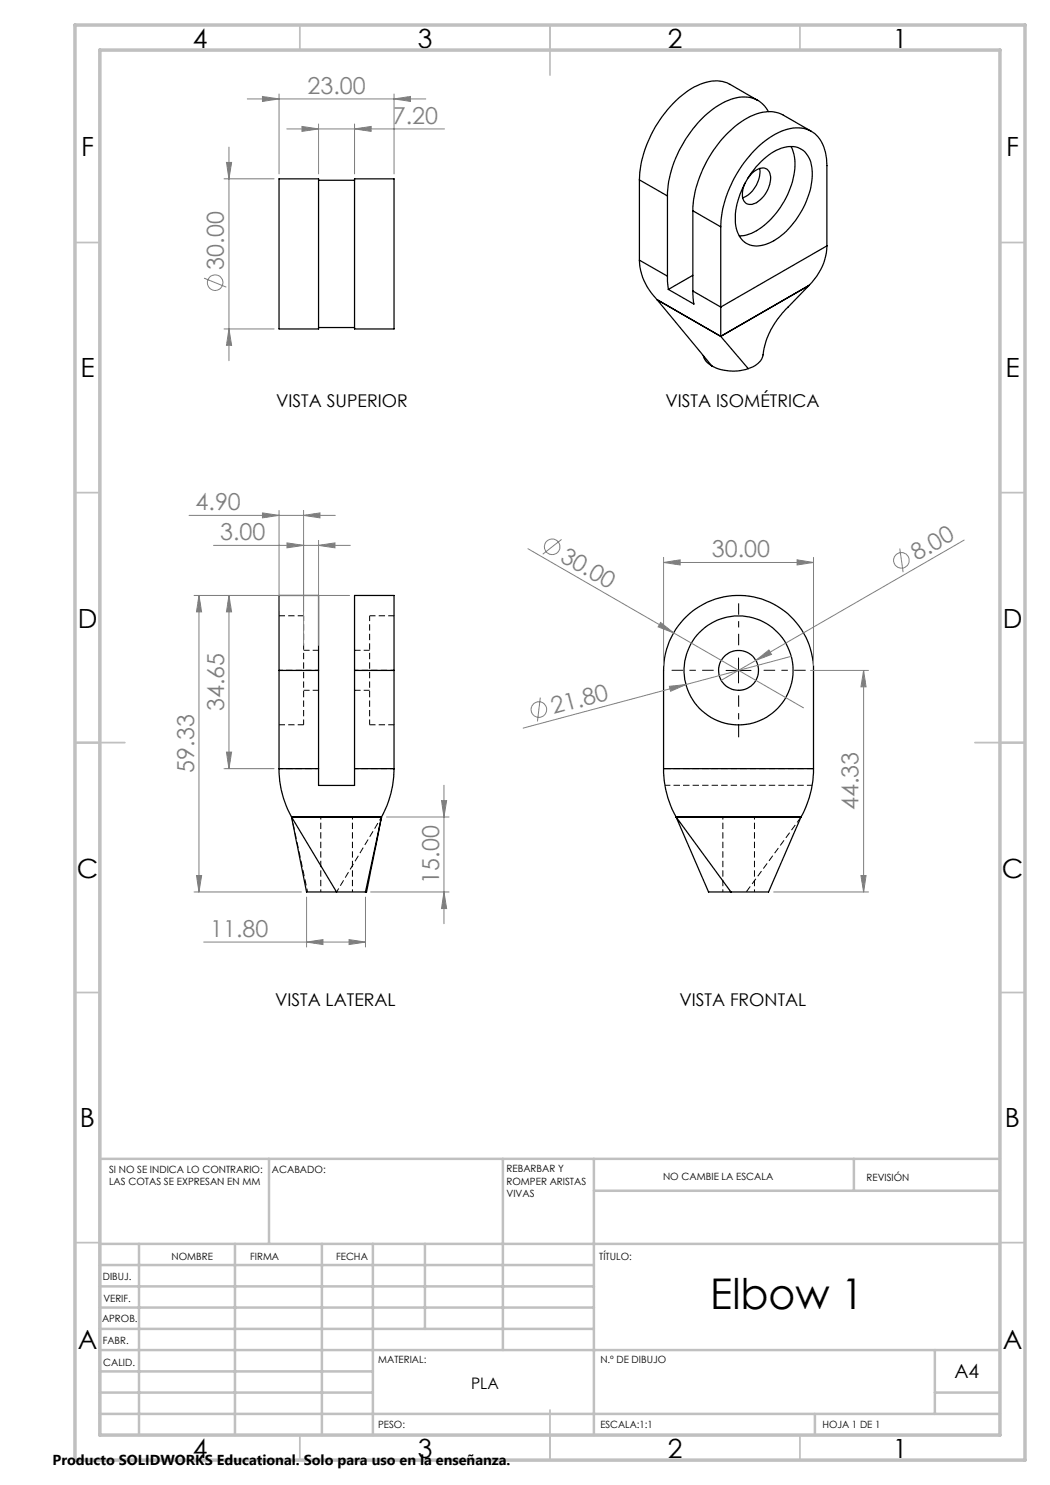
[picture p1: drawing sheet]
<svg xmlns="http://www.w3.org/2000/svg" width="210mm" height="297mm" viewBox="0 0 210 297" stroke-linecap="round" stroke-linejoin="round" font-family="sans-serif">
<path d="M63.7 134.1h-7.9M78.8 134.1h-7.9M63.7 153.7h-7.9M78.8 153.7h-7.9M67.3 178.4l9-15" fill="none" stroke="#000" stroke-width=".2" stroke-dasharray="1.3 .6" stroke-dashoffset=".5" stroke-linecap="butt"/>
<path d="M61.5 178.4l-3.2-15" fill="none" stroke="#000" stroke-width=".2" stroke-dasharray="1.3 .6" stroke-dashoffset=".6" stroke-linecap="butt"/>
<path d="M73.9 123.2v21.8M60.7 145v-21.8M162.4 157.1h-29.4" fill="none" stroke="#000" stroke-width=".2" stroke-dasharray="1.3 .6" stroke-dashoffset=".2" stroke-linecap="butt"/>
<path d="M64.2 163.4v15M70.5 178.4v-15M144.6 163.4v15M150.9 178.4v-15" fill="none" stroke="#000" stroke-width=".2" stroke-dasharray="1.3 .6" stroke-dashoffset=".8" stroke-linecap="butt"/>
<path d="M60.7 123.2h-4.9M60.7 138.1h3M63.7 130.1h-3M70.9 138.1h3M73.9 130.1h-3M78.8 123.2h-4.9M55.8 145h4.9M73.9 145h4.9" fill="none" stroke="#000" stroke-width=".2" stroke-dasharray="1.3 .6" stroke-dashoffset=".1" stroke-linecap="butt"/>
<g fill="none" stroke="#000" stroke-width=".25">
<path d="M55.8 35.8h7.9v30h-7.9zM63.7 36.1h7.2M70.9 35.8h7.9v30h-7.9zM127.9 36l5.6 3.2M127.9 36v16M133.5 39.2v16M149.6 35.6a3.8 3.8 0 0 1 3.3-2 2.11 2.11 0 0 1 1.1 2.9 5.7 5.7 0 0 1-3.6 4.4 1.78 1.78 0 0 1-1.9-2.3l.5-2M151.6 20.1l-5.6-3.2a7.5 7.5 0 0 0-7.2 .5 23.3 23.3 0 0 0-10.9 18.6M151.9 33.7a5.8 5.8 0 0 1-3.3 5.9M152.2 32.3a8.3 8.3 0 0 1 6.9-2.9 4.9 4.9 0 0 1 3.4 5.1 16.8 16.8 0 0 1-8.3 13.9 4.8 4.8 0 0 1-5.6-.3 7 7 0 0 1-1.5-5.9 18 18 0 0 1 5.1-9.9zM153.7 22.3a5.7 5.7 0 0 0-7.5-2.4 20.6 20.6 0 0 0-10.7 10.9 20.5 20.5 0 0 0-2 8.4M158.2 29.3a9.7 9.7 0 0 1 .1 7.7 16.5 16.5 0 0 1-8 9.7l-1 .3-1.5 .2"/>
<path d="M162.2 26.2l-5.5-3.2a7.2 7.2 0 0 0-7.2 .6 23.3 23.3 0 0 0-10.9 18.6M127.9 52a11.7 11.7 0 0 0 3.5 7.9M127.9 52l5.6 3.2M131.4 59.9l11 13.3M131.4 59.9l12.7 7.4M133.5 55.2l.2 2.7M133.7 57.9l5.1 2.9-.2-2.6M138.6 42.2l5.5 3.2M138.6 58.2l5.5 3.2M138.6 42.2v16M138.6 55.1l-4.9 2.8M144.1 45.4a23.3 23.3 0 0 1 10.9-18.6 7.1 7.1 0 0 1 8-.1 8.2 8.2 0 0 1 2.4 6.4v16.1"/>
<path d="M144.1 45.4v16M161.8 57.1l-4.2 4.4a16.6 16.6 0 0 0-5.1 10 4.1 4.1 0 0 1-2.9 2.2M161.8 57.1l-17.7 10.2M165.4 49.2a11.5 11.5 0 0 1-3.6 7.9M165.4 49.2l-21.3 12.2M63.7 65.5h7.2M140.7 71.1a3.2 3.2 0 0 0 1.7 2.1M142.4 73.2a9.4 9.4 0 0 0 7.2 .5M144.1 61.4v5.9M144.1 67.3l5.5 6.4M55.8 134.1v-15h7.9v15M55.8 134.1h7.9"/>
<path d="M55.8 134.1v19.6M63.7 134.1v19.6M70.9 134.1v-15h7.9v15M70.9 134.1h7.9M70.9 134.1v19.6M78.8 134.1v19.6M55.8 153.7a20 20 0 0 0 2.5 9.7M55.8 153.7h7.9M63.7 153.7v3.4h7.2v-3.4M70.9 153.7h7.9M78.8 153.7a20 20 0 0 1-2.5 9.7M132.7 153.7v-19.6a15 15 0 0 1 15-15 15 15 0 0 1 15 15v19.6"/>
<path d="M132.7 153.7a20 20 0 0 0 2.5 9.7M132.7 153.7h30M162.7 153.7a20 20 0 0 1-2.5 9.7M58.3 163.4l3 15h6M58.3 163.4l9 15M58.3 163.4h18M67.3 178.4h5.8M76.3 163.4l-3 15h-.2M76.3 163.4l-3.2 15M135.2 163.4l6.5 15h4.5M135.2 163.4h25M135.2 163.4l11 15"/>
<path d="M160.2 163.4l-6.5 15h-7.5"/>
<circle cx="147.7" cy="134.1" r="4"/>
<circle cx="147.7" cy="134.1" r="10.9"/>
</g>
<path d="M162.7 153.7h-30M149.2 178.4l11-15" fill="none" stroke="#000" stroke-width=".2" stroke-dasharray="1.3 .6" stroke-dashoffset="-.1" stroke-linecap="butt"/>
<g fill="none" stroke="#808080" stroke-width=".2">
<path d="M49.5 19.8h35.7M52.5 19.3l3.3 .5-3.3 .5zM55.8 18.8v16M78.8 19.8l3.3-.5v1zM78.8 18.8v16M44.8 35.8h10M45.3 32.5h1l-.5 3.3zM45.8 29.4v42.7M57.4 25.8h31.5M60.4 25.3l3.3 .5-3.3 .5zM63.7 24.8v10M70.9 25.8l3.3-.5v1z"/>
<path d="M70.9 24.8v10M40.8 55.6l4.5 1.8M44.8 65.8h10M45.8 65.8l.5 3.3h-1zM37.8 103.1h29.3M38.8 119.1h31.1M39.8 119.1v59.3M39.8 119.1l.5 3.3h-1zM42.7 109.1h27.4M45.8 119.1v34.6M45.8 119.1l.5 3.3h-1zM52.5 102.6l3.3 .5-3.3 .5z"/>
<path d="M55.8 102.1v20.1M57.4 108.6l3.3 .5-3.3 .5zM60.7 103.1l3.3-.5v1zM60.7 102.1v27M63.7 109.1l3.3-.5v1zM63.7 108.1v21M105.6 109.7l55.1 31.9M112.3 107.9l-3.8 2.9M132.7 112.5l3.3-.5v1zM132.7 111.5v21.6M132.7 112.5h30M159.4 112l3.3 .5-3.3 .5z"/>
<path d="M162.7 111.5v21.6M180 109.7l.6 4.7M192.8 108l-41.6 24.1M108.1 139.5l-.6 4.8M132.1 124.5l2.6 2.1-3.1-1.2zM133.9 137.3l3.3-.4-3.1 1.4zM151.2 132.1l2.6-2.1 .5 .9zM151.2 132.1l-6.9 4M158.3 131.3l-53.7 14.3M162.1 134.1h11.6M172.7 134.1l.5 3.3h-1zM172.7 134.1v44.3"/>
<path d="M44.8 153.7h10M45.3 150.4h1l-.5 3.3zM88.8 157.1v27.6M38.8 178.4h21.5M39.3 175.1h1l-.5 3.3zM61.3 179.4v10M73.1 179.4v10M74.1 178.4h15.7M77.3 163.4h12.5M88.3 160.1h1l-.5 3.3zM88.8 178.4l.5 3.3h-1zM154.7 178.4h19"/>
<path d="M172.2 175.1h1l-.5 3.3zM40.7 188.4h32.4M61.3 188.4l3.3-.5v1zM69.8 187.9l3.3 .5-3.3 .5z"/>
<circle cx="43" cy="56.5" r="1.55"/>
<circle cx="110.4" cy="109.4" r="1.55"/>
<circle cx="180.3" cy="112.1" r="1.55"/>
<circle cx="107.8" cy="141.9" r="1.56"/>
</g>
<path d="M142.7 134.1h-8.4M147.7 129.1v-8.4M147.7 139.1v8.4M152.7 134.1h8.4" fill="none" stroke="#000" stroke-width=".2" stroke-dasharray="15.2 1.3 1.3 1.3" stroke-dashoffset="12.9" stroke-linecap="butt"/>
<path d="M145.2 134.1h5M147.7 131.6v5" fill="none" stroke="#000" stroke-width=".2"/>
<g fill="none" stroke="#c0c0c0" stroke-width=".35">
<path d="M60 5v5M110 5v10M160 5v5M15 48.5h5M200 48.5h5M15 98.5h5M200 98.5h5M15 148.5h10M195 148.5h10M15 198.5h5M200 198.5h5M15 248.5h5"/>
<path d="M200 248.5h5M60 287v5M110 282v10M160 287v5"/>
</g>
<g fill="none" stroke="#c0c0c0" stroke-width=".5">
<path d="M53.8 231.8v17M100.6 231.8v38.2M118.8 231.8v55.2M118.8 238.2h81.2M170.8 231.8v6.4M200 231.8h-180v55.2M20 248.8h180M20 257.3h98.8M20 253h98.8M27.8 248.8v38.2M47 248.8v38.2M64.4 248.8v38.2"/>
<path d="M74.6 248.8v38.2M85 248.8v17M20 265.8h98.8M20 261.5h98.8M20 278.5h54.6M20 274.3h54.6M20 270h180M187 278.5h13M187 270v12.8M20 282.8h180M163 282.8v4.2"/>
</g>
<path d="M15 5h190v287h-190zM20 10h180v277h-180z" fill="none" stroke="#c0c0c0" stroke-width=".7"/>
<g fill="#808080">
<path d="M132.1 124.5l2.6 2.1-3.1-1.2z"/>
<path d="M133.9 137.3l3.3-.4-3.1 1.4z"/>
<path d="M151.2 132.1l2.6-2.1 .5 .9z"/>
<path d="M60.7 103.1l3.3-.5v1zM52.5 102.6l3.3 .5-3.3 .5zM63.7 109.1l3.3-.5v1zM57.4 108.6l3.3 .5-3.3 .5zM159.4 112l3.3 .5-3.3 .5zM132.7 112.5l3.3-.5v1zM78.8 19.8l3.3-.5v1zM52.5 19.3l3.3 .5-3.3 .5zM70.9 25.8l3.3-.5v1zM60.4 25.3l3.3 .5-3.3 .5z"/>
<path d="M61.3 188.4l3.3-.5v1zM69.8 187.9l3.3 .5-3.3 .5z"/>
<path d="M45.8 65.8l.5 3.3h-1zM45.3 32.5h1l-.5 3.3z"/>
<path d="M39.8 119.1l.5 3.3h-1zM39.3 175.1h1l-.5 3.3zM88.3 160.1h1l-.5 3.3zM88.8 178.4l.5 3.3h-1zM172.7 134.1l.5 3.3h-1zM172.2 175.1h1l-.5 3.3z"/>
<path d="M45.8 119.1l.5 3.3h-1zM45.3 150.4h1l-.5 3.3z"/>
</g>
<text font-size="8.5" x="142.1" y="261.7">Elbow 1</text>
<g font-size="5.3">
<text x="38.5" y="9.5">4</text>
<text x="83.5" y="9.5">3</text>
<text x="133.6" y="9.5">2</text>
<text x="178.6" y="9.5">1</text>
<text x="16.2" y="31.2">F</text>
<text x="201.2" y="31.2">F</text>
<text x="16.1" y="75.5">E</text>
<text x="201.1" y="75.5">E</text>
<text x="15.5" y="125.5">D</text>
<text x="200.5" y="125.5">D</text>
<text x="15.4" y="175.5">C</text>
<text x="200.4" y="175.5">C</text>
<text x="16" y="225.5">B</text>
<text x="201" y="225.5">B</text>
<text x="15.5" y="269.7">A</text>
<text x="200.5" y="269.7">A</text>
<text x="38.5" y="291.5">4</text>
<text x="83.5" y="291.5">3</text>
<text x="133.6" y="291.5">2</text>
<text x="178.6" y="291.5">1</text>
</g>
<g font-size="4.7" fill="#808080">
<text x="61.5" y="18.8">23.00</text>
<text x="78.6" y="24.8">7.20</text>
<text x="44.8" y="53.9" transform="rotate(-90 44.8 53.9)">30.00</text>
<text x="39.1" y="102">4.90</text>
<text x="44" y="108">3.00</text>
<text x="111.8" y="112.1" transform="rotate(30 111.8 112.1)">30.00</text>
<text x="142.4" y="111.5">30.00</text>
<text x="183.4" y="112.3" transform="rotate(-30 183.4 112.3)">8.00</text>
<text x="44.8" y="142.2" transform="rotate(-90 44.8 142.2)">34.65</text>
<text x="110.7" y="142.9" transform="rotate(-15 110.7 142.9)">21.80</text>
<text x="38.8" y="154.5" transform="rotate(-90 38.8 154.5)">59.33</text>
<text x="171.7" y="162" transform="rotate(-90 171.7 162)">44.33</text>
<text x="87.8" y="176.7" transform="rotate(-90 87.8 176.7)">15.00</text>
<text x="42" y="187.4">11.80</text>
</g>
<text font-size="3.9" x="190.9" y="275.5">A4</text>
<g font-size="3.5">
<text x="55.2" y="81.4">VISTA SUPERIOR</text>
<text x="133.1" y="81.4">VISTA ISOMÉTRICA</text>
<text x="55" y="201.1">VISTA LATERAL</text>
<text x="135.9" y="201.1">VISTA FRONTAL</text>
</g>
<text font-size="3.2" x="94.2" y="277.9">PLA</text>
<text font-size="2.9" x="10.5" y="292.9">Producto SOLIDWORKS Educational. Solo para uso en la enseñanza.</text>
<g font-size="2">
<text x="21.8" y="234.6">SI NO SE INDICA LO CONTRARIO:</text>
<text x="21.8" y="237.1">LAS COTAS SE EXPRESAN EN MM</text>
<text x="54.4" y="234.6">ACABADO:</text>
<text x="101.3" y="234.5">REBARBAR Y</text>
<text x="101.3" y="237">ROMPER ARISTAS</text>
<text x="101.3" y="239.5">VIVAS</text>
<text x="132.6" y="236">NO CAMBIE LA ESCALA</text>
<text x="173.3" y="236.2">REVISIÓN</text>
<text x="34.3" y="252">NOMBRE</text>
<text x="50" y="251.9">FIRMA</text>
<text x="67.2" y="251.9">FECHA</text>
<text x="119.9" y="251.9">TÍTULO:</text>
<text x="20.6" y="256.1">DIBUJ.</text>
<text x="20.7" y="260.3">VERIF.</text>
<text x="20.4" y="264.4">APROB.</text>
<text x="20.5" y="268.8">FABR.</text>
<text x="20.7" y="273.1">CALID.</text>
<text x="75.6" y="272.5">MATERIAL:</text>
<text x="120.1" y="272.5">N.º DE DIBUJO</text>
<text x="75.6" y="285.5">PESO:</text>
<text x="120.1" y="285.6">ESCALA:1:1</text>
<text x="164.5" y="285.6">HOJA 1 DE 1</text>
</g>
</svg>
